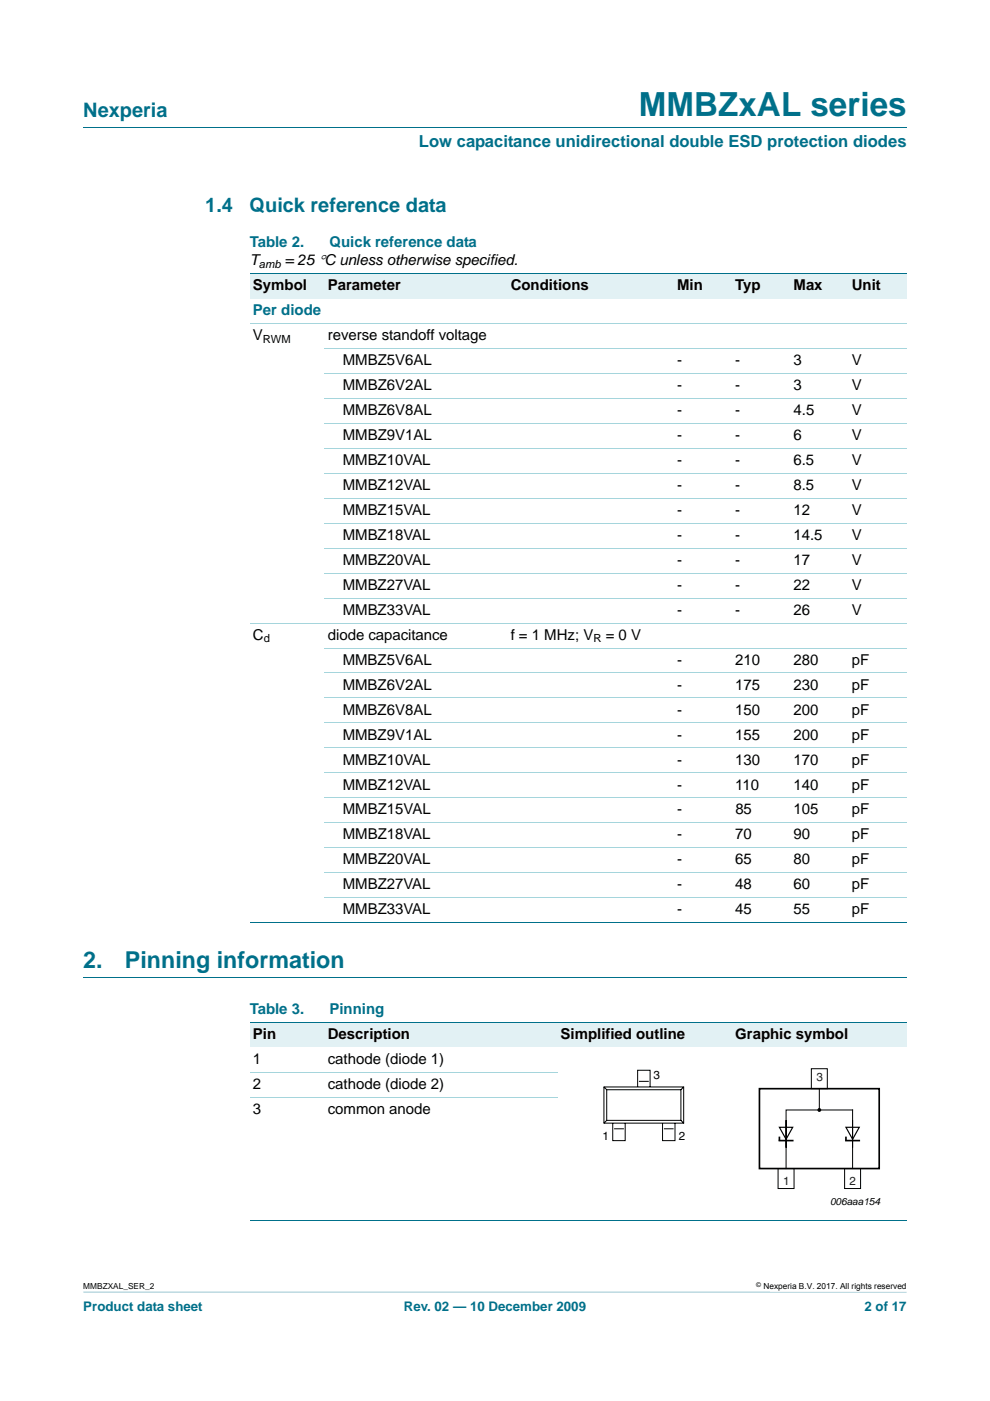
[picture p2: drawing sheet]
<svg xmlns="http://www.w3.org/2000/svg" width="210mm" height="297mm" viewBox="0 0 210 297" stroke-linecap="round" stroke-linejoin="round" font-family="sans-serif">
<path d="M17.7 273.9l174.6 .1z" fill="#00708a"/>
<path d="M17.7 27h174.6M17.7 207.3h174.6" fill="none" stroke="#00708a" stroke-width=".21"/>
<g fill="#e2f1f4">
<path d="M53 58h15.8v5.3h-15.8z"/>
<path d="M68.8 58h38.8v5.3h-38.8z"/>
<path d="M107.6 58h30v5.3h-30z"/>
<path d="M137.6 58h17.7v5.3h-17.7z"/>
<path d="M155.3 58h12.3v5.3h-12.3z"/>
<path d="M167.6 58h12.4v5.3h-12.4z"/>
<path d="M180 58h12.3v5.3h-12.3z"/>
</g>
<path d="M53 58h139.3M53 195.6h139.3" fill="none" stroke="#00708a" stroke-width=".21"/>
<g fill="none" stroke="#a5d5dc" stroke-width=".21">
<path d="M53 68.6h139.3M68.8 73.9h123.5M68.8 79.2h123.5M68.8 84.5h123.5M68.8 89.8h123.5M68.8 95.1h123.5M68.8 100.4h123.5M68.8 105.6h123.5M68.8 110.9h123.5M68.8 116.2h123.5M53 132.1h139.3M68.8 121.5h123.5"/>
<path d="M68.8 126.8h123.5M68.8 137.4h123.5M68.8 142.7h123.5M68.8 148h123.5M68.8 153.3h123.5M68.8 158.6h123.5M68.8 163.9h123.5M68.8 169.2h123.5M68.8 174.5h123.5M68.8 179.7h123.5M68.8 185h123.5M68.8 190.3h123.5"/>
</g>
<g fill="#e2f1f4">
<path d="M53 216.8h15.8v5.3h-15.8z"/>
<path d="M68.8 216.8h38.8v5.3h-38.8z"/>
<path d="M107.6 216.8h47.7v5.3h-47.7z"/>
<path d="M155.3 216.8h37v5.3h-37z"/>
</g>
<path d="M53 216.8h139.3M53 258.8h139.3" fill="none" stroke="#00708a" stroke-width=".21"/>
<path d="M53 227.4h65.2M53 232.7h65.2" fill="none" stroke="#a5d5dc" stroke-width=".21"/>
<g fill="none" stroke="#000" stroke-width=".21">
<path d="M128.1 230.5h16.9v7.6h-16.9zM128.1 230.5l.6 .5M128.7 231h15.7v6.5h-15.7zM128.7 237.5l-.6 .6M130 238.1v3.7h2.6v-3.7M130.2 239.3h2.1M135.2 230.5v-3.6h2.7v3.6M135.5 229.3h2.1M140.5 238.1v3.7h2.7v-3.7M140.8 239.3h2.1M144.4 237.5l.6 .6M145 230.5l-.6 .5"/>
<path d="M166.7 237.6v5.6M172.1 226.6h3.4v4.2h-3.4zM173.8 230.8v4.5M165 247.8h3.4v4.2h-3.4zM166.7 247.8v-12.5h14.1v12.5M179.1 247.8h3.4v4.2h-3.4z"/>
</g>
<path d="M161.1 230.8h25.4v17h-25.4zM165.3 241v.8h2.8M179.4 241v.8h2.8" fill="none" stroke="#000" stroke-width=".35"/>
<circle cx="173.8" cy="235.3" r=".28" fill="#000" stroke="#000" stroke-width=".25"/>
<path d="M165.3 239h2.8l-1.4 2.5zM179.4 239h2.8l-1.4 2.5z" fill="none" stroke="#000" stroke-width=".25"/>
<text font-size="7" fill="#00708a" x="135.5" y="24.6">MMBZxAL series</text>
<g font-size="4.9" fill="#00708a">
<text x="17.7" y="205.3">2.</text>
<text x="26.5" y="205.3">Pinning information</text>
</g>
<g font-size="4.2" fill="#00708a">
<text x="17.7" y="24.9">Nexperia</text>
<text x="43.5" y="45">1.4</text>
<text x="52.9" y="45">Quick reference data</text>
</g>
<text font-size="3.5" fill="#00708a" x="88.9" y="31.1">Low capacitance unidirectional double ESD protection diodes</text>
<g font-size="3.2" fill="#00708a">
<text x="53" y="52.4">Table 2.</text>
<text x="69.9" y="52.4">Quick reference data</text>
<text x="53.7" y="66.8">Per diode</text>
<text x="53" y="215">Table 3.</text>
<text x="69.9" y="215">Pinning</text>
</g>
<g font-size="3.2">
<text x="53" y="56.3">T</text>
<text x="60.4" y="56.3">= 25 °C unless otherwise specified.</text>
<text x="53.7" y="61.6">Symbol</text>
<text x="69.5" y="61.6">Parameter</text>
<text x="108.3" y="61.6">Conditions</text>
<text x="143.6" y="61.6">Min</text>
<text x="156" y="61.6">Typ</text>
<text x="168.3" y="61.6">Max</text>
<text x="180.7" y="61.6">Unit</text>
<text x="53.7" y="72.1">V</text>
<text x="69.5" y="72.1">reverse standoff voltage</text>
<text x="72.7" y="77.4">MMBZ5V6AL</text>
<text x="143.6" y="77.4">-</text>
<text x="156" y="77.4">-</text>
<text x="168.3" y="77.4">3</text>
<text x="180.7" y="77.4">V</text>
<text x="72.7" y="82.7">MMBZ6V2AL</text>
<text x="143.6" y="82.7">-</text>
<text x="156" y="82.7">-</text>
<text x="168.3" y="82.7">3</text>
<text x="180.7" y="82.7">V</text>
<text x="72.7" y="88">MMBZ6V8AL</text>
<text x="143.6" y="88">-</text>
<text x="156" y="88">-</text>
<text x="168.3" y="88">4.5</text>
<text x="180.7" y="88">V</text>
<text x="72.7" y="93.3">MMBZ9V1AL</text>
<text x="143.6" y="93.3">-</text>
<text x="156" y="93.3">-</text>
<text x="168.3" y="93.3">6</text>
<text x="180.7" y="93.3">V</text>
<text x="72.7" y="98.6">MMBZ10VAL</text>
<text x="143.6" y="98.6">-</text>
<text x="156" y="98.6">-</text>
<text x="168.3" y="98.6">6.5</text>
<text x="180.6" y="98.6">V</text>
<text x="72.7" y="103.9">MMBZ12VAL</text>
<text x="143.6" y="103.9">-</text>
<text x="156" y="103.9">-</text>
<text x="168.3" y="103.9">8.5</text>
<text x="180.6" y="103.9">V</text>
<text x="72.7" y="109.2">MMBZ15VAL</text>
<text x="143.6" y="109.2">-</text>
<text x="155.9" y="109.2">-</text>
<text x="168.3" y="109.2">12</text>
<text x="180.6" y="109.2">V</text>
<text x="72.7" y="114.5">MMBZ18VAL</text>
<text x="72.7" y="119.8">MMBZ20VAL</text>
<text x="143.6" y="114.5">-</text>
<text x="143.6" y="119.8">-</text>
<text x="155.9" y="114.5">-</text>
<text x="155.9" y="119.8">-</text>
<text x="168.3" y="114.5">14.5</text>
<text x="168.3" y="119.8">17</text>
<text x="180.6" y="114.5">V</text>
<text x="180.6" y="119.8">V</text>
<text x="72.7" y="125.1">MMBZ27VAL</text>
<text x="143.6" y="125.1">-</text>
<text x="155.9" y="125.1">-</text>
<text x="168.3" y="125.1">22</text>
<text x="180.6" y="125.1">V</text>
<text x="72.7" y="130.4">MMBZ33VAL</text>
<text x="143.6" y="130.4">-</text>
<text x="155.9" y="130.4">-</text>
<text x="168.3" y="130.4">26</text>
<text x="180.6" y="130.4">V</text>
<text x="53.7" y="135.6">C</text>
<text x="69.5" y="135.6">diode capacitance</text>
<text x="108.3" y="135.6">f = 1 MHz; V</text>
<text x="128.5" y="135.6">= 0 V</text>
<text x="72.7" y="140.9">MMBZ5V6AL</text>
<text x="143.6" y="140.9">-</text>
<text x="155.9" y="140.9">210</text>
<text x="168.3" y="140.9">280</text>
<text x="180.6" y="140.9">pF</text>
<text x="72.7" y="146.2">MMBZ6V2AL</text>
<text x="143.6" y="146.2">-</text>
<text x="155.9" y="146.2">175</text>
<text x="168.3" y="146.2">230</text>
<text x="180.6" y="146.2">pF</text>
<text x="72.7" y="151.5">MMBZ6V8AL</text>
<text x="143.6" y="151.5">-</text>
<text x="155.9" y="151.5">150</text>
<text x="168.3" y="151.5">200</text>
<text x="180.6" y="151.5">pF</text>
<text x="72.7" y="156.8">MMBZ9V1AL</text>
<text x="143.6" y="156.8">-</text>
<text x="155.9" y="156.8">155</text>
<text x="168.3" y="156.8">200</text>
<text x="180.6" y="156.8">pF</text>
<text x="72.7" y="162.1">MMBZ10VAL</text>
<text x="72.7" y="167.4">MMBZ12VAL</text>
<text x="143.6" y="162.1">-</text>
<text x="143.6" y="167.4">-</text>
<text x="155.9" y="162.1">130</text>
<text x="155.9" y="167.4">110</text>
<text x="168.3" y="167.4">140</text>
<text x="168.3" y="162.1">170</text>
<text x="180.6" y="167.4">pF</text>
<text x="180.6" y="162.1">pF</text>
<text x="72.7" y="172.7">MMBZ15VAL</text>
<text x="143.6" y="172.7">-</text>
<text x="156" y="172.7">85</text>
<text x="168.3" y="172.7">105</text>
<text x="180.7" y="172.7">pF</text>
<text x="72.7" y="178">MMBZ18VAL</text>
<text x="143.6" y="178">-</text>
<text x="155.9" y="178">70</text>
<text x="168.3" y="178">90</text>
<text x="180.6" y="178">pF</text>
<text x="72.7" y="183.3">MMBZ20VAL</text>
<text x="143.6" y="183.3">-</text>
<text x="155.9" y="183.3">65</text>
<text x="168.3" y="183.3">80</text>
<text x="180.6" y="183.3">pF</text>
<text x="72.7" y="188.6">MMBZ27VAL</text>
<text x="143.6" y="188.6">-</text>
<text x="155.9" y="188.6">48</text>
<text x="168.3" y="188.6">60</text>
<text x="180.6" y="188.6">pF</text>
<text x="72.7" y="193.9">MMBZ33VAL</text>
<text x="143.6" y="193.9">-</text>
<text x="155.9" y="193.9">45</text>
<text x="168.3" y="193.9">55</text>
<text x="180.6" y="193.9">pF</text>
<text x="53.7" y="220.3">Pin</text>
<text x="69.5" y="220.3">Description</text>
<text x="118.9" y="220.3">Simplified outline</text>
<text x="156" y="220.3">Graphic symbol</text>
<text x="53.7" y="225.6">1</text>
<text x="69.5" y="225.6">cathode (diode 1)</text>
<text x="53.7" y="230.9">2</text>
<text x="69.5" y="230.9">cathode (diode 2)</text>
<text x="53.7" y="236.2">3</text>
<text x="69.5" y="236.2">common anode</text>
</g>
<g font-size="2.8" fill="#00708a">
<text x="17.7" y="277.9">Product data sheet</text>
<text x="85.6" y="277.9">Rev. 02 — 10 December 2009</text>
<text x="183.4" y="277.9">2 of 17</text>
</g>
<g font-size="2.5">
<text x="138.6" y="228.8">3</text>
<text x="127.8" y="241.7">1</text>
<text x="144" y="241.7">2</text>
</g>
<g font-size="2.5" fill="#231f20">
<text x="173.1" y="229.1">3</text>
<text x="166.1" y="251.1">1</text>
<text x="180.2" y="251.1">2</text>
</g>
<g font-size="2.4">
<text x="54.9" y="56.8">amb</text>
<text x="55.8" y="72.7">RWM</text>
<text x="55.9" y="136.2">d</text>
<text x="125.9" y="136.2">R</text>
</g>
<text font-size="2.1" x="176.1" y="255.4">006aaa154</text>
<g font-size="1.8">
<text x="17.7" y="273.3">MMBZXAL_SER_2</text>
<text x="161.9" y="273.4">Nexperia B.V. 2017. All rights reserved</text>
</g>
<text font-size="1.4" x="160.4" y="272.9">©</text>
</svg>
